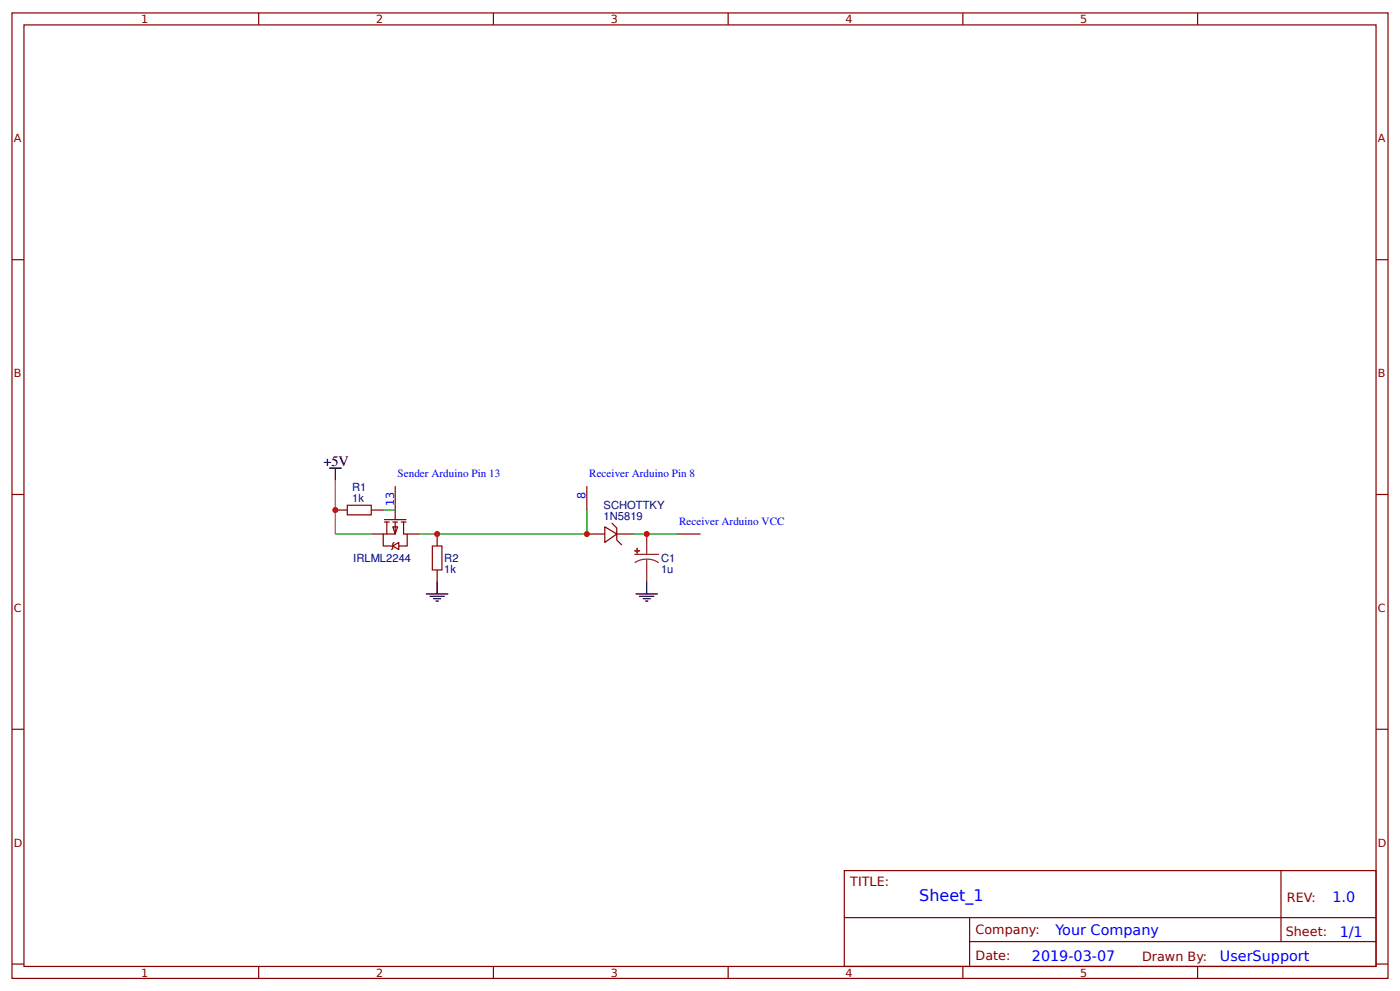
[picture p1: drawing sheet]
<svg xmlns="http://www.w3.org/2000/svg" width="309mm" height="219mm" viewBox="0 0 309 219" stroke-linecap="round" stroke-linejoin="round" font-family="sans-serif">
<g fill="none" stroke="#800" stroke-width=".26">
<path d="M2.6 2.9h304.1v213.2h-304.1zM5.3 5.5h298.7v208h-298.7zM57.1 2.9v2.6M109 2.9v2.6M160.9 2.9v2.6M212.7 2.9v2.6M264.6 2.9v2.6M2.6 57.4h2.7M304 57.4h2.7M2.6 109.2h2.7M304 109.2h2.7M2.6 161.1h2.7"/>
<path d="M304 161.1h2.7M186.5 192.3h117.5v21.2h-117.5zM283 192.3v15.7M2.6 212.9h2.7M57.1 213.5v2.6M109 213.5v2.6M160.9 213.5v2.6M186.6 202.7h117.3M212.7 213.5v2.6M214.2 208h89.7M214.2 202.7v10.6M264.6 213.5v2.6"/>
<path d="M304 212.9h2.7"/>
</g>
<path d="M86.8 116.4h1l-.5 1.6z" fill="#fefefe" stroke="#800" stroke-width=".26"/>
<g fill="none" stroke="#800" stroke-width=".26">
<path d="M74.1 112.7h2.6M82 118h2.7M82 112.7h2.7M84.7 118v2.6h2.1M84.9 114.8h4.8M84.9 115.3h1.1M85.5 115.3v2.7M86.8 115.3h1M87 119.8l-.2 .3v1l-.3 .3M87.3 115.3v2.7h-2.6M87.3 107.4v7.4M88.6 115.3h1.1"/>
<path d="M89.2 115.3v2.7h.8v2.6h-1.9M90 118h2.6M96.6 118v2.6M129.6 118h4M129.6 107.4v5.3M133.6 116.4l2.7 1.6-2.7 1.8zM135.2 115.6l1.1 1v2.7l1 1M136.3 118h3.9M149.5 118h5.3M86.8 120.6l1.3-.8v1.6zM96.6 125.9v2.6"/>
</g>
<path d="M72.8 103.4h2.6M74.1 103.4v2.6M94.2 131.2h4.8M95 131.7h3.2M95.8 132.2h1.6M96.3 132.8h.5M96.6 128.5v2.7M140.5 131.2h4.8M141.3 131.7h3.2M142.1 132.2h1.6M142.6 132.8h.5M142.9 128.5v2.7" fill="none" stroke="#000" stroke-width=".26"/>
<path d="M76.7 111.6h5.3v2.1h-5.3zM95.5 120.6h2.1v5.3h-2.1z" fill="none" stroke="#a00000" stroke-width=".26"/>
<path d="M74.1 106v12h7.9M84.7 112.7h2.6M129.6 112.7v5.3h-37M140.2 118h9.3" fill="none" stroke="#080" stroke-width=".26"/>
<path d="M142.9 118v4.4M140.2 122.4h5.3M142.9 123.5l1.4 .2 1.2 .6M142.9 123.5l-1.4 .2-1.3 .6M142.9 123.5v5" fill="none" stroke="#8d2323" stroke-width=".26"/>
<g fill="#8d2323" stroke="#8d2323" stroke-width=".26">
<path d="M140.2 121.7h1.1z"/>
<path d="M140.8 121.1v1.1z"/>
</g>
<g fill="#c00">
<circle cx="142.9" cy="118" r=".66"/>
<circle cx="129.6" cy="118" r=".66"/>
<circle cx="96.6" cy="118" r=".66"/>
<circle cx="74.1" cy="112.7" r=".66"/>
</g>
<text font-size="3.5" fill="#00f" x="203.1" y="199.1">Sheet_1</text>
<text font-size="3.2" x="71.4" y="102.9">+5V</text>
<g font-size="3.2" fill="#00f">
<text x="294.4" y="199.2">1.0</text>
<text x="233.2" y="206.4">Your Company</text>
<text x="296" y="207">1/1</text>
<text x="228" y="212.3">2019-03-07</text>
<text x="269.5" y="212.2">UserSupport</text>
</g>
<g font-size="2.8" fill="#800">
<text x="187.9" y="195.7">TITLE:</text>
<text x="284.3" y="199.2">REV:</text>
<text x="215.5" y="206.4">Company:</text>
<text x="284.1" y="206.9">Sheet:</text>
<text x="215.5" y="212.1">Date:</text>
<text x="252.3" y="212.2">Drawn By:</text>
</g>
<g font-size="2.5" fill="#800">
<text x="31.2" y="5.1">1</text>
<text x="83.1" y="5.1">2</text>
<text x="134.9" y="5.1">3</text>
<text x="186.8" y="5.1">4</text>
<text x="238.7" y="5.1">5</text>
<text x="3" y="31.4">A</text>
<text x="304.4" y="31.4">A</text>
<text x="3" y="83.3">B</text>
<text x="304.4" y="83.3">B</text>
<text x="3" y="135.1">C</text>
<text x="304.4" y="135.1">C</text>
<text x="3" y="187">D</text>
<text x="304.4" y="187">D</text>
<text x="31.2" y="215.7">1</text>
<text x="83.1" y="215.7">2</text>
<text x="134.9" y="215.7">3</text>
<text x="186.8" y="215.7">4</text>
<text x="238.7" y="215.7">5</text>
</g>
<g font-size="2.5" fill="#00f">
<text x="87.8" y="105.4">Sender Arduino Pin 13</text>
<text x="130.2" y="105.4">Receiver Arduino Pin 8</text>
<text x="87" y="111.8" transform="rotate(-90 87 111.8)">13</text>
<text x="129.4" y="110.3" transform="rotate(-90 129.4 110.3)">8</text>
<text x="150" y="116">Receiver Arduino VCC</text>
</g>
<g font-size="2.5" fill="#000080">
<text x="77.8" y="110.8">1k</text>
<text x="77.8" y="108.4">R1</text>
<text x="133.4" y="112.4">SCHOTTKY</text>
<text x="133.4" y="114.8">1N5819</text>
<text x="78.1" y="124.1">IRLML2244</text>
<text x="98.2" y="124.1">R2</text>
<text x="146" y="124.1">C1</text>
<text x="98.2" y="126.5">1k</text>
<text x="146" y="126.5">1u</text>
</g>
</svg>
